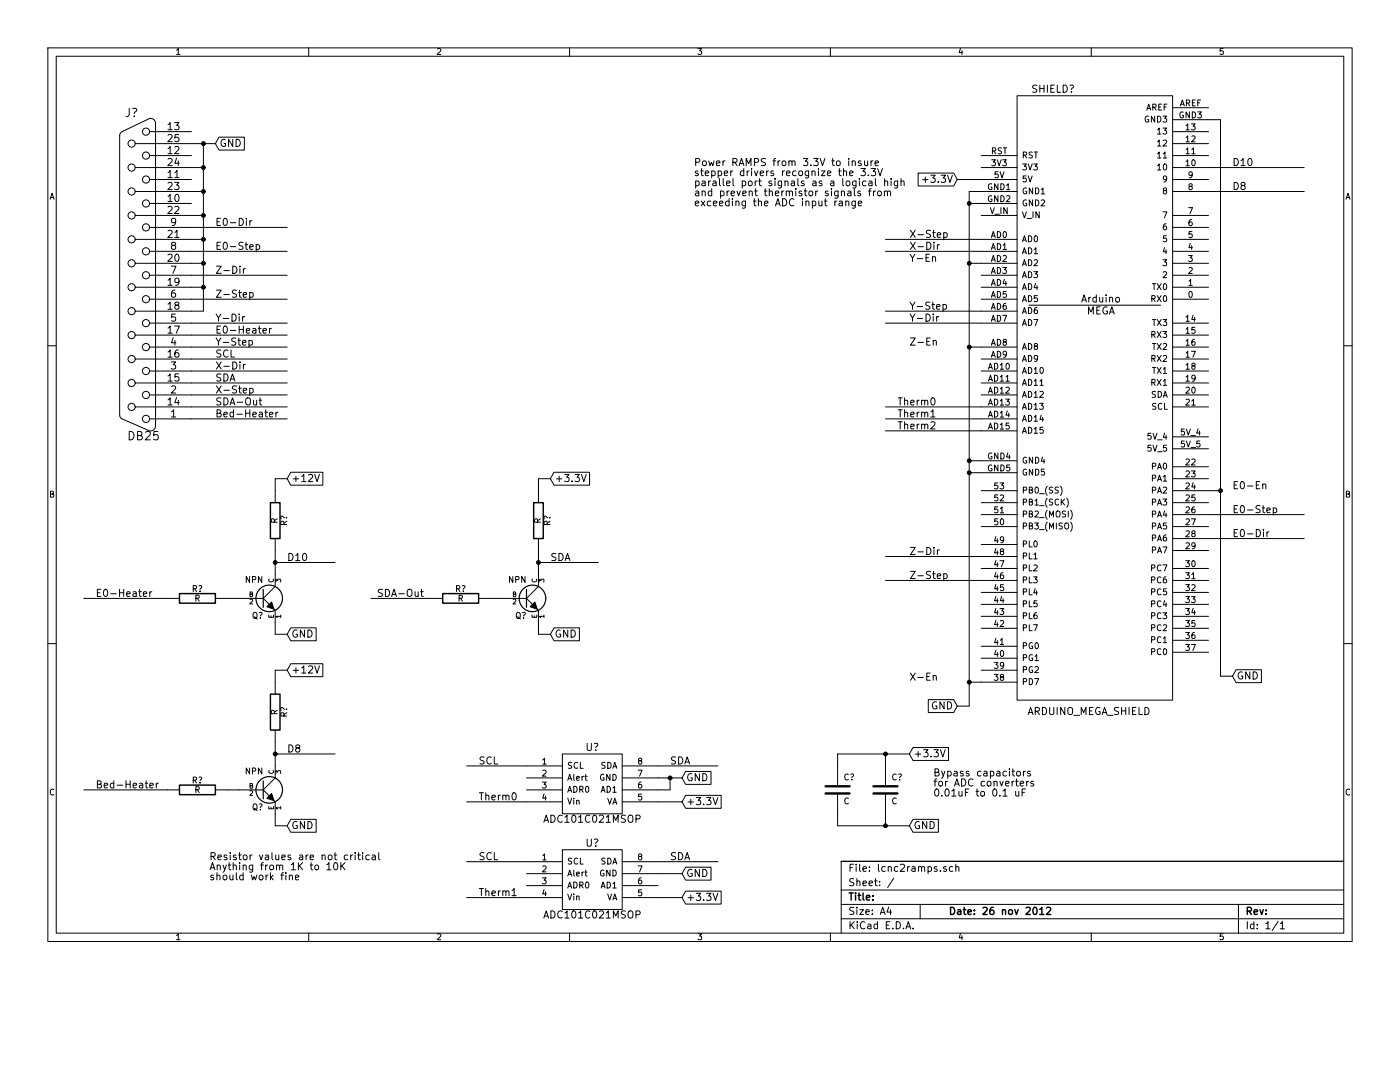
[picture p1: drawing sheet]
EESchema Schematic File Version 2  date 11/26/2012 6:16:10 AM
LIBS:power
LIBS:device
LIBS:transistors
LIBS:conn
LIBS:linear
LIBS:regul
LIBS:74xx
LIBS:cmos4000
LIBS:adc-dac
LIBS:memory
LIBS:xilinx
LIBS:special
LIBS:microcontrollers
LIBS:dsp
LIBS:microchip
LIBS:analog_switches
LIBS:motorola
LIBS:texas
LIBS:intel
LIBS:audio
LIBS:interface
LIBS:digital-audio
LIBS:philips
LIBS:display
LIBS:cypress
LIBS:siliconi
LIBS:opto
LIBS:atmel
LIBS:contrib
LIBS:valves
LIBS:arduino_shieldsNCL
LIBS:MyDevice
LIBS:lcnc2ramps-cache
EELAYER 25  0
EELAYER END
$Descr A4 11700 8267
encoding utf-8
Sheet 1 1
Title ""
Date "26 nov 2012"
Rev ""
Comp ""
Comment1 ""
Comment2 ""
Comment3 ""
Comment4 ""
$EndDescr
Text Notes 5800 1400 0    60   ~ 0
Power RAMPS from 3.3V to insure\nstepper drivers recognize the 3.3V\nparallel port signals as a logical high\nand prevent thermistor signals from\nexceeding the ADC input range
Text Notes 1750 7200 0    60   ~ 0
Resistor values are not critical\nAnything from 1K to 10K\nshould work fine
Text Notes 7800 6500 0    60   ~ 0
Bypass capacitors \nfor ADC converters\n0.01uF to 0.1 uF
Connection ~ 7400 6900
Wire Wire Line
	7000 6900 7000 6800
Wire Wire Line
	7600 6900 7000 6900
Connection ~ 7400 6300
Wire Wire Line
	7000 6400 7000 6300
Wire Wire Line
	7000 6300 7600 6300
Wire Wire Line
	8000 1500 8200 1500
Wire Wire Line
	5600 6500 5600 6600
Wire Wire Line
	5600 6600 5500 6600
Wire Wire Line
	3900 6400 4400 6400
Wire Wire Line
	6000 6400 5500 6400
Connection ~ 8100 1700
Wire Wire Line
	8100 1600 8100 5900
Wire Wire Line
	8100 1600 8200 1600
Connection ~ 10200 4100
Wire Wire Line
	10200 1000 10200 5650
Wire Wire Line
	10200 1000 10100 1000
Connection ~ 8100 3850
Wire Wire Line
	8100 3850 8200 3850
Connection ~ 8100 5700
Wire Wire Line
	8200 5700 8100 5700
Connection ~ 8100 2900
Wire Wire Line
	8100 2900 8200 2900
Wire Wire Line
	10100 1400 10900 1400
Wire Wire Line
	7400 2100 8200 2100
Wire Wire Line
	7400 2700 8200 2700
Wire Wire Line
	7400 4650 8200 4650
Wire Wire Line
	10100 4500 10900 4500
Wire Wire Line
	10100 4300 10900 4300
Wire Wire Line
	7400 4850 8200 4850
Wire Wire Line
	7400 2600 8200 2600
Wire Wire Line
	7400 2000 8200 2000
Wire Wire Line
	1400 6600 700  6600
Wire Wire Line
	700  5000 1400 5000
Connection ~ 1700 1200
Wire Wire Line
	1600 1200 1800 1200
Wire Wire Line
	2400 3500 1600 3500
Wire Wire Line
	2400 3200 1600 3200
Wire Wire Line
	2400 4000 2300 4000
Wire Wire Line
	2300 4000 2300 4100
Wire Wire Line
	2400 5300 2300 5300
Wire Wire Line
	2300 5300 2300 5200
Connection ~ 4500 4700
Wire Wire Line
	5000 4700 4500 4700
Wire Wire Line
	4500 4800 4500 4600
Wire Wire Line
	4100 5000 4200 5000
Wire Wire Line
	1600 3300 2400 3300
Wire Wire Line
	1600 2900 2400 2900
Wire Wire Line
	1600 2500 2400 2500
Wire Wire Line
	1600 2100 2400 2100
Connection ~ 1700 2400
Wire Wire Line
	1700 2400 1600 2400
Connection ~ 1700 2000
Wire Wire Line
	1700 2000 1600 2000
Connection ~ 1700 1600
Wire Wire Line
	1700 1600 1600 1600
Wire Wire Line
	1700 1200 1700 2600
Wire Wire Line
	1700 2600 1600 2600
Wire Wire Line
	1700 1400 1600 1400
Connection ~ 1700 1400
Wire Wire Line
	1700 1800 1600 1800
Connection ~ 1700 1800
Wire Wire Line
	1700 2200 1600 2200
Connection ~ 1700 2200
Wire Wire Line
	1600 1900 2400 1900
Wire Wire Line
	1600 2300 2400 2300
Wire Wire Line
	1600 2700 2400 2700
Wire Wire Line
	1600 3100 2400 3100
Wire Wire Line
	1900 5000 2000 5000
Wire Wire Line
	2300 4800 2300 4600
Wire Wire Line
	2800 4700 2300 4700
Connection ~ 2300 4700
Wire Wire Line
	4500 5200 4500 5300
Wire Wire Line
	4500 5300 4600 5300
Wire Wire Line
	4500 4100 4500 4000
Wire Wire Line
	4500 4000 4600 4000
Wire Wire Line
	1600 3000 2400 3000
Wire Wire Line
	2400 3400 1600 3400
Wire Wire Line
	2400 2800 1600 2800
Wire Wire Line
	3100 5000 3600 5000
Wire Wire Line
	8100 2200 8200 2200
Wire Wire Line
	8100 5900 8000 5900
Wire Wire Line
	10100 4100 10200 4100
Wire Wire Line
	10200 5650 10300 5650
Wire Wire Line
	8100 3950 8200 3950
Connection ~ 8100 3950
Wire Wire Line
	8100 1700 8200 1700
Connection ~ 8100 2200
Wire Wire Line
	5500 6700 5700 6700
Wire Wire Line
	5700 6500 5500 6500
Connection ~ 5600 6500
Wire Wire Line
	3900 6700 4400 6700
Wire Wire Line
	7400 3400 8200 3400
Wire Wire Line
	7400 3500 8200 3500
Wire Wire Line
	7400 3600 8200 3600
Connection ~ 2300 6300
Wire Wire Line
	2800 6300 2300 6300
Wire Wire Line
	2300 6200 2300 6400
Wire Wire Line
	1900 6600 2000 6600
Wire Wire Line
	2300 6800 2300 6900
Wire Wire Line
	2300 6900 2400 6900
Wire Wire Line
	2300 5700 2300 5600
Wire Wire Line
	2300 5600 2400 5600
Wire Wire Line
	3900 7500 4400 7500
Wire Wire Line
	5500 7300 5700 7300
Wire Wire Line
	5500 7500 5700 7500
Wire Wire Line
	6000 7200 5500 7200
Wire Wire Line
	3900 7200 4400 7200
Wire Wire Line
	10100 1600 10900 1600
Wire Wire Line
	7400 6300 7400 6400
Wire Wire Line
	7400 6900 7400 6800
Text GLabel 7600 6900 2    60   Input ~ 0
GND
Text GLabel 7600 6300 2    60   Input ~ 0
+3.3V
$Comp
L C C?
U 1 1
P 7400 6600
F 0 "C?" H 7450 6700 50  0000 L CNN
F 1 "C" H 7450 6500 50  0000 L CNN
	1    7400 6600
	1    0    0    -1  
$EndComp
$Comp
L C C?
U 1 1
P 7000 6600
F 0 "C?" H 7050 6700 50  0000 L CNN
F 1 "C" H 7050 6500 50  0000 L CNN
	1    7000 6600
	1    0    0    -1  
$EndComp
Text GLabel 8000 1500 0    60   Input ~ 0
+3.3V
Text Label 10300 1600 0    60   ~ 0
D8
$Comp
L ADC101C021MSOP U?
U 1 1
P 4400 7100
F 0 "U?" H 4950 7150 60  0000 C CNN
F 1 "ADC101C021MSOP" H 4950 6550 60  0000 C CNN
	1    4400 7100
	1    0    0    -1  
$EndComp
Text Label 5600 7200 0    60   ~ 0
SDA
Text Label 4000 7200 0    60   ~ 0
SCL
Text GLabel 5700 7500 2    60   Input ~ 0
+3.3V
Text GLabel 5700 7300 2    60   Input ~ 0
GND
Text Label 4000 7500 0    60   ~ 0
Therm1
$Comp
L NPN Q?
U 1 1
P 2200 6600
F 0 "Q?" H 2200 6450 50  0000 R CNN
F 1 "NPN" H 2200 6750 50  0000 R CNN
	1    2200 6600
	1    0    0    -1  
$EndComp
$Comp
L R R?
U 1 1
P 2300 5950
F 0 "R?" V 2380 5950 50  0000 C CNN
F 1 "R" V 2300 5950 50  0000 C CNN
	1    2300 5950
	1    0    0    -1  
$EndComp
$Comp
L R R?
U 1 1
P 1650 6600
F 0 "R?" V 1730 6600 50  0000 C CNN
F 1 "R" V 1650 6600 50  0000 C CNN
	1    1650 6600
	0    -1   -1   0   
$EndComp
Text GLabel 2400 6900 2    60   Input ~ 0
GND
Text GLabel 2400 5600 2    60   Input ~ 0
+12V
Text Label 2400 6300 0    60   ~ 0
D8
Text Label 7500 3600 0    60   ~ 0
Therm2
Text Label 7500 3500 0    60   ~ 0
Therm1
Text Label 7500 3400 0    60   ~ 0
Therm0
Text Label 4000 6700 0    60   ~ 0
Therm0
Text GLabel 5700 6500 2    60   Input ~ 0
GND
Text GLabel 5700 6700 2    60   Input ~ 0
+3.3V
Text Label 4000 6400 0    60   ~ 0
SCL
Text Label 5600 6400 0    60   ~ 0
SDA
$Comp
L ADC101C021MSOP U?
U 1 1
P 4400 6300
F 0 "U?" H 4950 6350 60  0000 C CNN
F 1 "ADC101C021MSOP" H 4950 5750 60  0000 C CNN
	1    4400 6300
	1    0    0    -1  
$EndComp
Text GLabel 8000 5900 0    60   Input ~ 0
GND
Text GLabel 10300 5650 2    60   Input ~ 0
GND
Text Notes 7600 5700 0    60   ~ 0
X-En
Text Notes 10300 4100 0    60   ~ 0
E0-En
$Comp
L ARDUINO_MEGA_SHIELD SHIELD?
U 1 1
P 9200 3250
F 0 "SHIELD?" H 8800 5750 60  0000 C CNN
F 1 "ARDUINO_MEGA_SHIELD" H 9100 550 60  0000 C CNN
	1    9200 3250
	1    0    0    -1  
$EndComp
Text Label 2400 4700 0    60   ~ 0
D10
Text Notes 7600 2900 0    60   ~ 0
Z-En
Text Notes 7600 2200 0    60   ~ 0
Y-En
Text Label 10300 4300 0    60   ~ 0
E0-Step
Text Label 10300 4500 0    60   ~ 0
E0-Dir
Text Label 7600 2000 0    60   ~ 0
X-Step
Text Label 7600 2100 0    60   ~ 0
X-Dir
Text Label 7600 2600 0    60   ~ 0
Y-Step
Text Label 7600 2700 0    60   ~ 0
Y-Dir
Text Label 7600 4850 0    60   ~ 0
Z-Step
Text Label 7600 4650 0    60   ~ 0
Z-Dir
Text Label 10300 1400 0    60   ~ 0
D10
Text Label 800  6600 0    60   ~ 0
Bed-Heater
Text Label 800  5000 0    60   ~ 0
E0-Heater
Text Label 3150 5000 0    60   ~ 0
SDA-Out
Text GLabel 1800 1200 2    60   Input ~ 0
GND
Text Label 4600 4700 0    60   ~ 0
SDA
Text GLabel 4600 4000 2    60   Input ~ 0
+3.3V
Text GLabel 2400 4000 2    60   Input ~ 0
+12V
Text GLabel 2400 5300 2    60   Input ~ 0
GND
Text GLabel 4600 5300 2    60   Input ~ 0
GND
Text Label 1800 3500 0    60   ~ 0
Bed-Heater
Text Label 1800 2800 0    60   ~ 0
E0-Heater
Text Label 1800 3400 0    60   ~ 0
SDA-Out
Text Label 1800 3200 0    60   ~ 0
SDA
Text Label 1800 3000 0    60   ~ 0
SCL
Text Label 1800 2300 0    60   ~ 0
Z-Dir
Text Label 1800 2500 0    60   ~ 0
Z-Step
Text Label 1800 2700 0    60   ~ 0
Y-Dir
Text Label 1800 2900 0    60   ~ 0
Y-Step
Text Label 1800 3100 0    60   ~ 0
X-Dir
Text Label 1800 3300 0    60   ~ 0
X-Step
Text Label 1800 1900 0    60   ~ 0
E0-Dir
Text Label 1800 2100 0    60   ~ 0
E0-Step
$Comp
L DB25 J?
U 1 1
P 1150 2300
F 0 "J?" H 1200 3650 70  0000 C CNN
F 1 "DB25" H 1100 950 70  0000 C CNN
	1    1150 2300
	-1   0    0    -1  
$EndComp
$Comp
L R R?
U 1 1
P 3850 5000
F 0 "R?" V 3930 5000 50  0000 C CNN
F 1 "R" V 3850 5000 50  0000 C CNN
	1    3850 5000
	0    -1   -1   0   
$EndComp
$Comp
L R R?
U 1 1
P 1650 5000
F 0 "R?" V 1730 5000 50  0000 C CNN
F 1 "R" V 1650 5000 50  0000 C CNN
	1    1650 5000
	0    -1   -1   0   
$EndComp
$Comp
L R R?
U 1 1
P 4500 4350
F 0 "R?" V 4580 4350 50  0000 C CNN
F 1 "R" V 4500 4350 50  0000 C CNN
	1    4500 4350
	1    0    0    -1  
$EndComp
$Comp
L R R?
U 1 1
P 2300 4350
F 0 "R?" V 2380 4350 50  0000 C CNN
F 1 "R" V 2300 4350 50  0000 C CNN
	1    2300 4350
	1    0    0    -1  
$EndComp
$Comp
L NPN Q?
U 1 1
P 4400 5000
F 0 "Q?" H 4400 4850 50  0000 R CNN
F 1 "NPN" H 4400 5150 50  0000 R CNN
	1    4400 5000
	1    0    0    -1  
$EndComp
$Comp
L NPN Q?
U 1 1
P 2200 5000
F 0 "Q?" H 2200 4850 50  0000 R CNN
F 1 "NPN" H 2200 5150 50  0000 R CNN
	1    2200 5000
	1    0    0    -1  
$EndComp
$EndSCHEMATC
